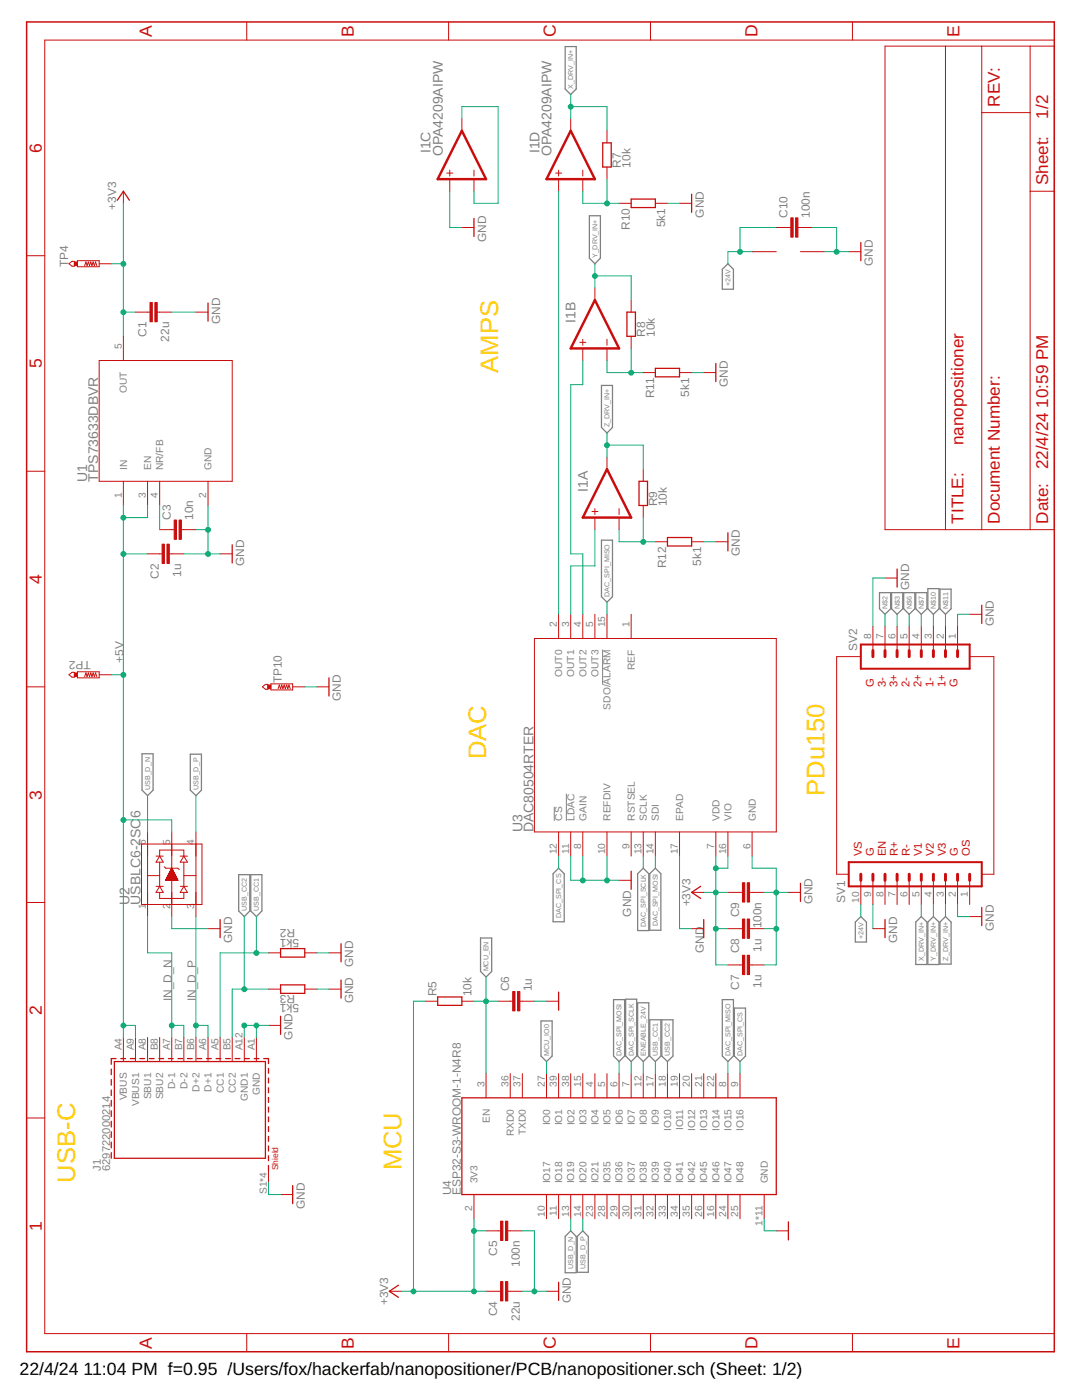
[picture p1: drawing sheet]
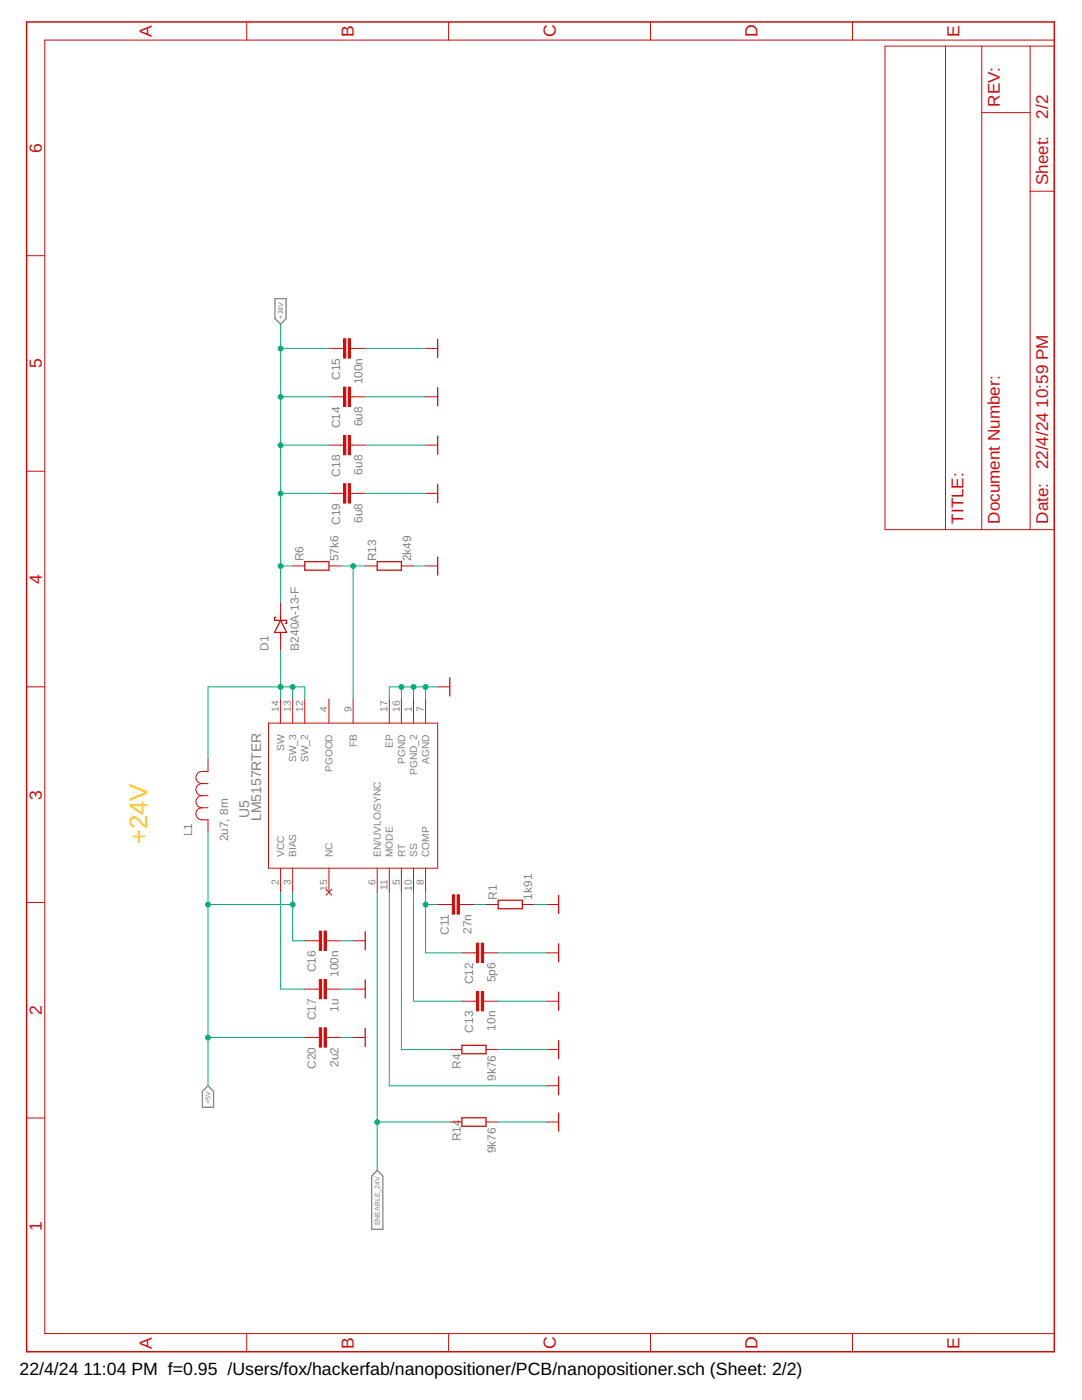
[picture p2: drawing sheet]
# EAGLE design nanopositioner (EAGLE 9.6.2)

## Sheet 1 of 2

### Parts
C1  22u  C-EUC0603  [C0603]
C2  1u  C-EUC0402  [C0402]
C3  10n  C-EUC0402  [C0402]
C4  22u  C-EUC0603  [C0603]
C5  100n  C-EUC0402  [C0402]
C6  1u  C-EUC0402  [C0402]
C7  1u  C-EUC0402  [C0402]
C8  1u  C-EUC0402  [C0402]
C9  100n  C-EUC0402  [C0402]
C10  100n  C-EUC0402  [C0402]
I1  OPA4209AIPW  [PW14]
J1  629722000214  [629722000214]
R2  5k1  R-EU_R0402  [R0402]
R3  5k1  R-EU_R0402  [R0402]
R5  10k  R-EU_R0402  [R0402]
R7  10k  R-EU_R0402  [R0402]
R8  10k  R-EU_R0402  [R0402]
R9  10k  R-EU_R0402  [R0402]
R10  5k1  R-EU_R0402  [R0402]
R11  5k1  R-EU_R0402  [R0402]
R12  5k1  R-EU_R0402  [R0402]
SV1  MA10-1  [MA10-1]
SV2  MA08-1  [MA08-1]
TP2  PTR1PAD1-13  [P1-13]
TP4  PTR1PAD1-13  [P1-13]
TP10  PTR1PAD1-13  [P1-13]
U1  TPS73633DBVR  [DBV5]
U2  USBLC6-2SC6  [SOT23-6L_STM]
U3  DAC80504RTER  [RTE16_TEX]
U4  ESP32-S3-WROOM-1-N4R8  [XCVR_ESP32S3WROOM1N8R8]

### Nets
+3V3: C1.1 C4.1 C5.1 C7.1 C8.1 C9.1 R5.1 TP4.TP U1.5(OUT) U3.7(VDD) U3.16(VIO) U4.2(3V3)
+5V: C2.2 J1.A4(VBUS) J1.A9(VBUS1) TP2.TP U1.1(IN) U1.3(EN) U2.5 ; also sheet 2
+24V: C10.1 I1.4 SV1.10 ; also sheet 2
DAC_SPI_CS: U3.12(!CS) U4.9(IO16)
DAC_SPI_MISO: U3.15(SDO/!ALARM) U4.8(IO15)
DAC_SPI_MOSI: U3.14(SDI) U4.6(IO6)
DAC_SPI_SCLK: U3.13(SCLK) U4.7(IO7)
ENEABLE_24V: U4.12(IO8) ; also sheet 2
GND: C1.2 C2.1 C3.2 C4.2 C5.2 C6.1 C7.2 C8.2 C9.2 C10.2 I1.10(C:INA+) I1.11 J1.A1(GND) J1.A12(GND1) J1.S1(SHIELD) J1.S2(SHIELD) J1.S3(SHIELD) J1.S4(SHIELD) R2.1 R3.2 R10.2 R11.2 R12.2 SV1.2 SV1.9 SV2.1 SV2.8 TP10.TP U1.2(GND) U2.2 U3.6(GND) U3.8(GAIN) U3.10(REFDIV) U3.11(!LDAC) U3.17(EPAD) U4.1(GND) U4.40(GND) U4.41_1(GND) U4.41_2(GND) U4.41_3(GND) U4.41_4(GND) U4.41_5(GND) U4.41_6(GND) U4.41_7(GND) U4.41_8(GND) U4.41_9(GND) ; also sheet 2
IN_D_N [Diff pair]: J1.A7(D-1) J1.B7(D-2) U2.1
IN_D_P [Diff pair]: J1.A6(D+1) J1.B6(D+2) U2.3
MCU_EN: C6.2 R5.2 U4.3(EN)
MCU_IO0: U4.27(IO0)
N$1: I1.13(D:INA-) R7.1 R10.1
N$2: SV2.7
N$3: SV2.6
N$6: SV2.5
N$7: SV2.4
N$9: C3.1 U1.4(NR/FB)
N$10: SV2.3
N$11: SV2.2
N$12: I1.3(A:INA+) U3.3(OUT1)
N$13: I1.6(B:INA-) R8.1 R11.1
N$14: I1.5(B:INA+) U3.4(OUT2)
N$15: I1.2(A:INA-) R9.1 R12.1
N$16: I1.12(D:INA+) U3.2(OUT0)
N$17: I1.8(C:OUTA) I1.9(C:INA-)
USB_CC1: J1.A5(CC1) R2.2 U4.17(IO9)
USB_CC2: J1.B5(CC2) R3.1 U4.18(IO10)
USB_D_N [Diff pair]: U2.6 U4.13(IO19)
USB_D_P [Diff pair]: U2.4 U4.14(IO20)
X_DRV_IN+: I1.14(D:OUTA) R7.2 SV1.5
Y_DRV_IN+: I1.7(B:OUTA) R8.2 SV1.4
Z_DRV_IN+: I1.1(A:OUTA) R9.2 SV1.3
Unconnected: J1.A8(SBU1) J1.B8(SBU2) SV1.1 SV1.6 SV1.7 SV1.8 U3.1(REF) U3.5(OUT3) U3.9(RSTSEL) U4.4(IO4) U4.5(IO5) U4.10(IO17) U4.11(IO18) U4.15(IO3) U4.16(IO46) U4.19(IO11) U4.20(IO12) U4.21(IO13) U4.22(IO14) U4.23(IO21) U4.24(IO47) U4.25(IO48) U4.26(IO45) U4.28(IO35) U4.29(IO36) U4.30(IO37) U4.31(IO38) U4.32(IO39) U4.33(IO40) U4.34(IO41) U4.35(IO42) U4.36(RXD0) U4.37(TXD0) U4.38(IO2) U4.39(IO1)

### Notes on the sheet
- USB-C
- MCU
- DAC
- AMPS
- PDu150
- G
  3-
  3+
  2-
  2+
  1-
  1+
  G
- VS
  G
  EN
  R+
  R-
  V1
  V2
  V3
  G
  OS

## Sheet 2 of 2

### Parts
C11  27n  C-EUC0402  [C0402]
C12  5p6  C-EUC0402  [C0402]
C13  10n  C-EUC0402  [C0402]
C14  6u8  C-EUC1206  [C1206]
C15  100n  C-EUC0603  [C0603]
C16  100n  C-EUC0603  [C0603]
C17  1u  C-EUC0402  [C0402]
C18  6u8  C-EUC1206  [C1206]
C19  6u8  C-EUC1206  [C1206]
C20  2u2  C-EUC0805  [C0805]
D1  B240A-13-F  [DIOM5226X230N]
L1  2u7, 8m  SDR1307-2R7ML  [IND_BOURNS_SDR1307]
R1  1k91  R-EU_R0402  [R0402]
R4  9k76  R-EU_R0402  [R0402]
R6  57k6  R-EU_R0402  [R0402]
R13  2k49  R-EU_R0402  [R0402]
R14  9k76  R-EU_R0402  [R0402]
U5  LM5157RTER  [QFN_57RTER_TEX]

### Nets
+5V: C16.2 C20.2 L1.2 U5.3(BIAS) ; also sheet 1
+24V: C14.2 C15.2 C18.2 C19.2 D1.C(K) R6.1 ; also sheet 1
ENEABLE_24V: R14.1 U5.6(EN/UVLO/SYNC) ; also sheet 1
GND: C12.1 C13.1 C14.1 C15.1 C16.1 C17.1 C18.1 C19.1 C20.1 R1.2 R4.2 R13.2 R14.2 U5.1(PGND_2) U5.7(AGND) U5.11(MODE) U5.16(PGND) U5.17(EP) ; also sheet 1
N$8: C11.2 C12.2 U5.8(COMP)
N$18: C11.1 R1.1
N$20: C13.2 U5.10(SS)
N$21: R4.1 U5.5(RT)
N$22: D1.A L1.1 U5.12(SW_2) U5.13(SW_3) U5.14(SW)
N$23: R6.2 R13.1 U5.9(FB)
N$26: C17.2 U5.2(VCC)
Unconnected: U5.15(NC)

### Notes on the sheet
- +24V

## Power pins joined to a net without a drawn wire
PGOOD: U5.4(PGOOD)

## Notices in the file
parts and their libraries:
untitled7: COPYRIGHT: Copyright (C) 2023 Ultra Librarian. All rights reserved.
Eagle_WR-USB: Copyright: Würth Elektronik
untitled23dwd2: COPYRIGHT: Copyright (C) 2024 Ultra Librarian. All rights reserved.
